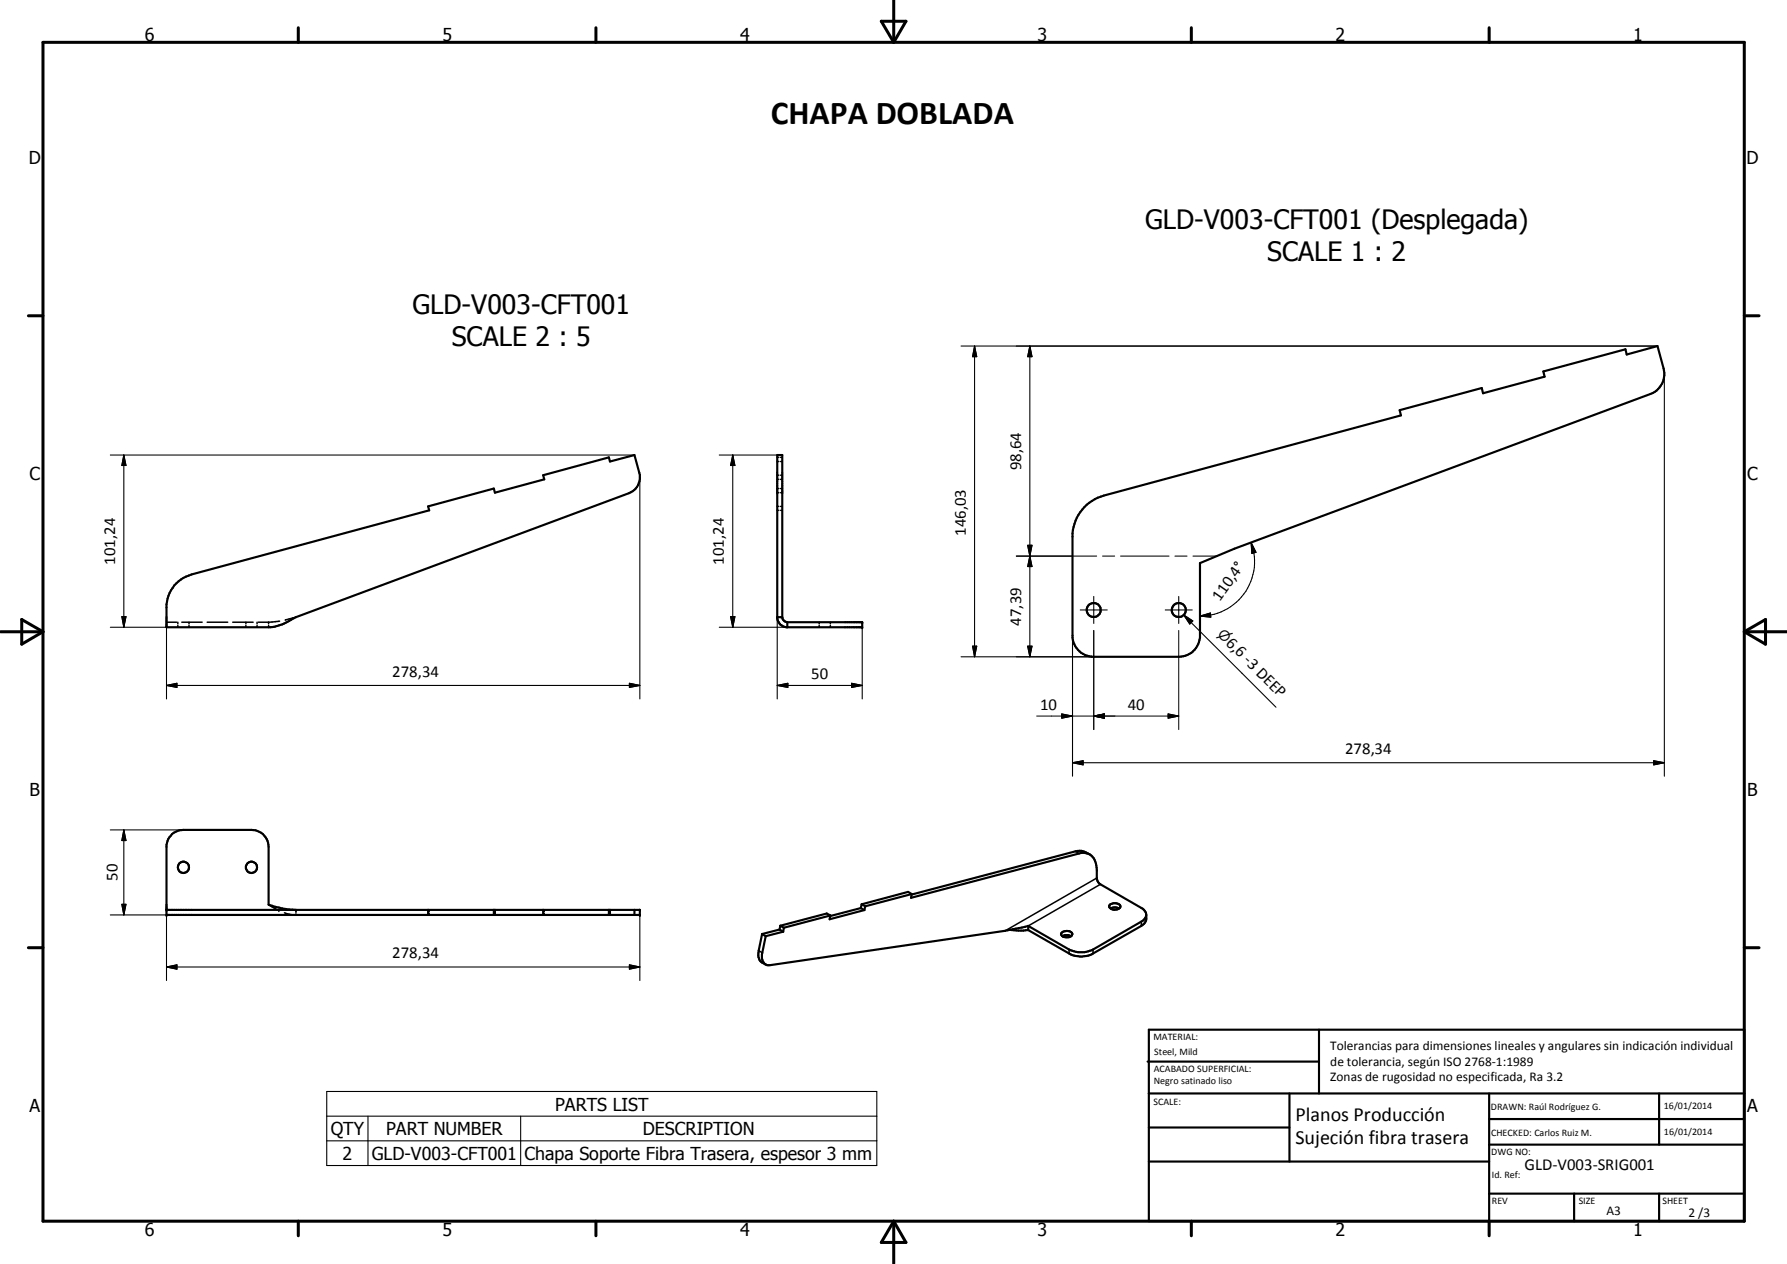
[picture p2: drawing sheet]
<svg xmlns="http://www.w3.org/2000/svg" width="420mm" height="297mm" viewBox="0 0 420 297" stroke-linecap="round" stroke-linejoin="round" font-family="sans-serif">
<g fill="none" stroke="#000" stroke-width=".51">
<path d="M255.5 118.6l.6-.4a10 10 0 0 1 3.4-1.7l69.9-18.9-.3-1.2 19.3-5.2 .3 1.2 14.5-3.9-.3-1.2 19.3-5.2 .3 1.2 7.2-2 1.4 5.3a5.1 5.1 0 0 1-3 6l-97.9 36.3-8.1 3.4v17.6a5 5 0 0 1-5 4.4h-19.9a5 5 0 0 1-5-4.4v-24.6a10.1 10.1 0 0 1 3.3-6.7zM41 137.6l2.1-1.8 1.9-.8 55.9-15.1-.2-.9 15.4-4.2 .3 1 11.6-3.2-.3-.9 15.5-4.2 .2 1 5.8-1.6 1.2 4.7a4 4 0 0 1-2.5 4.3l-78.7 29.3a12 12 0 0 1-5.7 2.2h-24.4v-5.4a8.4 8.4 0 0 1 1.9-4.4zM182.7 145h1.2M183.9 145v-38.1h-1.2l.1 38.6a2.21 2.21 0 0 0 1.4 1.7l.7 .2h17.8v-1.2h-17.6M183.9 145a1.25 1.25 0 0 0 1.2 1.2M185.1 146.2v1.2M39.1 213.8h111.3v1.2h-111.3v-16.5a3.9 3.9 0 0 1 4-3.5h16a4 4 0 0 1 4 4v13.6l3.3 .9 3.2 .3M100.7 213.8v1.2M116.1 213.8v1.2M116.4 213.8v1.2M127.7 213.8v1.2M143.2 213.8v1.2"/>
<path d="M143.4 213.8v1.2M149.2 213.8v1.2M179.2 219.5l-.8 3.9a2.58 2.58 0 0 0 1.6 3.3M179.2 219.5l.8 .5M183.3 218.4l-4.1 1.1M183.3 218.4l.8 .5M183.5 217.6l-.2 .8M183.5 217.6l.8 .4M184.1 218.9l-4.1 1.1M184.3 218l-.2 .9M195.2 215.1l-.8-.4-10.9 2.9M195.2 215.1l-10.9 2.9"/>
<path d="M202.4 213.4l-7.2 1.9M202.4 213.4l.8 .5M202.6 212.5l-.2 .9M202.6 212.5l.8 .5M203.2 213.9l-8.1 2.1 .1-.9M203.4 213l-.2 .9M214.4 210.1l-.2 .9 39.5-10.4a3 3 0 0 1 4.1 2.8l.1 3.1 .6 1.2 10.1 5.8 .5 .5a2.16 2.16 0 0 1 .4 1.9l-.4 1.1-.8 .6-11.3 6.5a5.8 5.8 0 0 1-5.6 0l-9.6-5.5M214.4 210.1l-.9-.5-10.9 2.9M214.4 210.1l-11 2.9M237.4 218.5l2.1 .2 2.3-.1M241.8 217.6v1M241.8 217.6l-5.5 1.1-55.3 8.1a2.02 2.02 0 0 1-1.8-2.9l.8-3.9"/>
<path d="M249.5 219.3a1.56 1.56 0 0 1 2.6 .3 1.56 1.56 0 0 1-2.6-.1zM256.2 200.8l-2-.9-1.4 .2-38.5 10.1M260.9 212.6a1.57 1.57 0 0 1 2.5 .5 1.61 1.61 0 0 1-2.6 0zM261.1 213.5a2.06 2.06 0 0 1 2 0M269.5 215.1l-.2 .5-.7 .8-11.9 6.9a6.1 6.1 0 0 1-4.6 .1l-10.3-5.8M249.8 220a1.86 1.86 0 0 1 2 0M269.8 249.5h40.3M270.1 242h140v45h-140zM270.1 257h140M303.2 257v16M310.1 242v15M350.1 257v30"/>
<path d="M390.1 257v12M270.1 265h33.1M270.1 273h80M350.1 269h60M350.1 263h60M350.1 280.5h60M370.1 280.5v6.5M390.1 280.5v6.5"/>
<circle cx="257.2" cy="143.4" r="1.64"/>
<circle cx="277.2" cy="143.3" r="1.64"/>
<circle cx="43.1" cy="203.8" r="1.32"/>
<circle cx="59.1" cy="203.8" r="1.33"/>
</g>
<g fill="none" stroke="#000" stroke-width=".25">
<path d="M226 81.3h163.7M229.1 81.3l.5 2.5h-.9zM229.1 81.3v73M242.1 81.3l.5 2.5h-1zM242.1 81.3v73M391.3 87.9v94.5M25.9 106.9h123.3M29.1 106.9l.5 2.5h-1zM29.1 106.9v40.5M150.4 112.1v52.2M169.1 106.9h13.6M172.3 106.9l.5 2.5h-1z"/>
<path d="M172.3 106.9v40.5M239 130.7h18.8M241.6 128.1h1l-.5 2.6zM242.1 130.7l.5 2.4h-1zM259.2 130.7h2.9M263.5 130.7h11.4M276.3 130.7h2.8M280.5 130.7h5.7M294.2 127.5l1.1 2.3-1 .2zM294.2 127.5a12.5 12.5 0 0 1-.8 10.7 12.9 12.9 0 0 1-11.3 6.6M25.9 147.4h13.2M28.6 144.9h1l-.5 2.5z"/>
<path d="M39.1 145v19.3M169.1 147.4h16M171.8 144.9h1l-.5 2.5zM182.7 145v19.3M202.7 147.4v16.9M226 154.3h31.2M228.7 151.8h.9l-.5 2.5zM241.6 151.8h1l-.5 2.5zM252.2 149.4v33M254 143.3h6.3M257.2 140.2v6.3M274 143.3h6.3"/>
<path d="M277.1 140.2v6.3M278.3 144.5l2.1 1.4-.7 .7zM278.3 144.5l21.7 21.7M282.1 144.8l2.5-.7 .1 .9zM39.1 161.1l2.5-.5v.9zM39.1 161.1h111.3M148 160.6l2.4 .5-2.4 .4zM182.7 161.1l2.5-.5v.9zM182.7 161.1h20M200.2 160.6l2.5 .5-2.5 .4zM252.2 179.2l2.5-.4v.9zM252.2 179.2h139.1"/>
<path d="M388.8 178.8l2.5 .4-2.5 .5zM25.9 195h17.2M29.1 195l.5 2.5h-1zM29.1 195v20M25.9 215h19.1M28.6 212.5h1l-.5 2.5zM39.1 212.6v17.8M150.4 215v15.4M39.1 227.2l2.5-.5v1.1zM39.1 227.2h111.3M148 226.7l2.4 .5-2.4 .6zM76.8 256.5h129.4v17.4h-129.4z"/>
<path d="M76.8 262.3h129.4M76.8 268.1h129.4M86.5 262.3v11.6M122.4 262.3v11.6"/>
</g>
<g fill="none" stroke="#000" stroke-width=".35">
<path d="M182.7 111.7h.4M182.7 112.6h.4M182.7 107.5h.4M182.7 108.5h.4M182.7 119h.4M182.7 119.9h.4M182.7 114.8h.4M182.7 115.8h.4M183.5 111.7h.4M183.5 112.6h.4M183.5 107.5h.4M183.5 108.5h.4"/>
<path d="M183.5 119h.4M183.5 119.9h.4M183.5 114.8h.4M183.5 115.8h.4M39.1 146.2h2.4M41.8 146.2v.4M41.8 147v.4M42.7 146.2h4.8M44.4 146.2v.4M44.4 147v.4M48.7 146.2h4.8M54.7 146.2h4.8"/>
<path d="M57.8 146.2v.4M57.8 147v.4M60.4 146.2v.4M60.4 147v.4M60.7 146.2h2.4M63.1 146.2v.4M63.1 147v.4M65.7 146l-2.6 .2M69.6 145l-2.6 .7M192.6 146.2v.4M192.6 147v.4M195.2 146.2v.4"/>
<path d="M195.2 147v.4M63.1 212.6l2.5 1.4M66.9 214.5l2.3 .5h.4v-.2M69.6 213.8v.1M69.6 214v.4M100.9 213.8v.4M100.9 214.6v.4M128 213.8v.4M128 214.6v.4M252.8 200.1l.9 .5M257.9 206.3l-21.6 12.4M258.7 207.8l-16.9 9.8"/>
<path d="M268.3 216.6v1M178.4 223.4l.8 .5M251.4 223.1v1M257 223.1v1"/>
</g>
<g fill="#000">
<circle cx="202.7" cy="146.2" r=".25"/>
<circle cx="202.7" cy="147.4" r=".25"/>
<circle cx="39.1" cy="215" r=".25"/>
<circle cx="39.1" cy="213.8" r=".25"/>
<circle cx="65.6" cy="214" r=".18"/>
<circle cx="150.4" cy="213.8" r=".25"/>
<circle cx="150.4" cy="215" r=".25"/>
</g>
<g fill="none" stroke="#000" stroke-width=".71">
<path d="M10.1 9.9h400v277.1h-400zM70.1 6.5v3.4M140.1 6.5v3.4M207.2 5h5.8l-2.9 4.9zM210.1 0v9.9M280.1 6.5v3.4M350.1 6.5v3.4M6.7 74.2h3.4M410.1 74.2h3.5M.1 148.5h10M5.1 145.6l5 2.9-5 2.9zM410.1 148.5h10"/>
<path d="M410.1 148.5l5-2.9v5.8zM6.7 222.7h3.4M410.1 222.7h3.5M70.1 287v3.4M140.1 287v3.4M210.1 287v10M210.1 287l2.9 5h-5.8zM280.1 287v3.4M350.1 287v3.4"/>
</g>
<g fill="#000">
<path d="M229.1 81.3l.5 2.5h-.9zM242.1 81.3l.5 2.5h-1zM29.1 106.9l.5 2.5h-1zM172.3 106.9l.5 2.5h-1zM241.6 128.1h1l-.5 2.6zM242.1 130.7l.5 2.4h-1zM294.2 127.5l1.1 2.3-1 .2zM28.6 144.9h1l-.5 2.5zM171.8 144.9h1l-.5 2.5zM228.7 151.8h.9l-.5 2.5zM241.6 151.8h1l-.5 2.5zM278.3 144.5l2.1 1.4-.7 .7z"/>
<path d="M282.1 144.8l2.5-.7 .1 .9zM39.1 161.1l2.5-.5v.9zM148 160.6l2.4 .5-2.4 .4zM182.7 161.1l2.5-.5v.9zM200.2 160.6l2.5 .5-2.5 .4zM249.6 167.8l2.6 .5-2.6 .5zM252.2 179.2l2.5-.4v.9zM257.2 168.3l2.5-.5v1zM274.6 167.8l2.5 .5-2.5 .5zM388.8 178.8l2.5 .4-2.5 .5zM29.1 195l.5 2.5h-1zM28.6 212.5h1l-.5 2.5z"/>
<path d="M39.1 227.2l2.5-.5v1.1zM148 226.7l2.4 .5-2.4 .6z"/>
</g>
<path d="M252.2 149.4v22M257.2 148.2v23.2M277.1 148.2v23.2M243.7 168.3h33.4M249.6 167.8l2.6 .5-2.6 .5zM257.2 168.3l2.5-.5v1zM274.6 167.8l2.5 .5-2.5 .5z" fill="none" stroke="#000" stroke-width=".24"/>
<text font-size="7.9" x="181.2" y="29">CHAPA DOBLADA</text>
<g font-size="6.3">
<text x="269.2" y="53.8">GLD-V003-CFT001 (Desplegada)</text>
<text x="297.9" y="61.3">SCALE 1 : 2</text>
<text x="97" y="73.7">GLD-V003-CFT001</text>
<text x="106.2" y="81.2">SCALE 2 : 5</text>
</g>
<g font-size="4.7">
<text x="304.6" y="263.5">Planos Producción</text>
<text x="304.6" y="268.9">Sujeción fibra trasera</text>
</g>
<g font-size="4.2">
<text x="34" y="9.6">6</text>
<text x="104" y="9.6">5</text>
<text x="174" y="9.6">4</text>
<text x="244" y="9.6">3</text>
<text x="314" y="9.6">2</text>
<text x="384" y="9.6">1</text>
<text x="6.8" y="38.7">D</text>
<text x="410.6" y="38.7">D</text>
<text x="7" y="112.9">C</text>
<text x="410.8" y="112.9">C</text>
<text x="7" y="187.1">B</text>
<text x="410.8" y="187.1">B</text>
<text x="7" y="261.4">A</text>
<text x="130.5" y="261">PARTS LIST</text>
<text x="410.8" y="261.4">A</text>
<text x="77.8" y="266.7">QTY</text>
<text x="90.8" y="266.7">PART NUMBER</text>
<text x="151.2" y="266.7">DESCRIPTION</text>
<text x="80.5" y="272.6">2</text>
<text x="87.4" y="272.6">GLD-V003-CFT001</text>
<text x="123.3" y="272.6">Chapa Soporte Fibra Trasera, espesor 3 mm</text>
<text x="34" y="290.4">6</text>
<text x="104" y="290.4">5</text>
<text x="174" y="290.4">4</text>
<text x="244" y="290.4">3</text>
<text x="314" y="290.4">2</text>
<text x="384" y="290.4">1</text>
</g>
<g font-size="3.9">
<text x="240.1" y="110.5" transform="rotate(-90 240.1 110.5)">98,64</text>
<text x="227.1" y="125.9" transform="rotate(-90 227.1 125.9)">146,03</text>
<text x="27.1" y="132.7" transform="rotate(-90 27.1 132.7)">101,24</text>
<text x="170.2" y="132.7" transform="rotate(-90 170.2 132.7)">101,24</text>
<text x="286.8" y="141.5" transform="rotate(-55 286.8 141.5)">110,4°</text>
<text x="240.1" y="147" transform="rotate(-90 240.1 147)">47,39</text>
<text x="288.1" y="151.3" transform="rotate(45 288.1 151.3)">6,6 -3 DEEP</text>
<text x="92.2" y="159">278,34</text>
<text x="190.7" y="159.5">50</text>
<text x="244.5" y="166.8">10</text>
<text x="265.2" y="166.8">40</text>
<text x="316.3" y="177.2">278,34</text>
<text x="27.6" y="207" transform="rotate(-90 27.6 207)">50</text>
<text x="92.2" y="225.2">278,34</text>
<text x="358.5" y="275">GLD-V003-SRIG001</text>
</g>
<text font-size="3.3" x="286.1" y="149.3" transform="rotate(45 286.1 149.3)">n</text>
<g font-size="3.1">
<text x="312.7" y="246.8">Tolerancias para dimensiones lineales y angulares sin indicación individual</text>
<text x="312.7" y="250.4">de tolerancia, según ISO 2768-1:1989</text>
<text x="312.7" y="254">Zonas de rugosidad no especificada, Ra 3.2</text>
<text x="377.7" y="285.6">A3</text>
<text x="397" y="285.9">2 /3</text>
</g>
<g font-size="2.4">
<text x="271.2" y="244.4">MATERIAL:</text>
<text x="271.3" y="252">ACABADO SUPERFICIAL:</text>
<text x="271.4" y="247.9">Steel, Mild</text>
<text x="271.3" y="254.6">Negro satinado liso</text>
<text x="271.2" y="259.7">SCALE:</text>
<text x="350.6" y="260.8">DRAWN: Raúl Rodríguez G.</text>
<text x="391.2" y="260.6">16/01/2014</text>
<text x="350.6" y="267">CHECKED: Carlos Ruiz M.</text>
<text x="391.2" y="266.7">16/01/2014</text>
<text x="350.6" y="271.4">DWG NO:</text>
<text x="350.8" y="276.9">Id. Ref:</text>
<text x="350.8" y="282.8">REV</text>
<text x="371.2" y="282.9">SIZE</text>
<text x="390.9" y="282.9">SHEET</text>
</g>
</svg>
